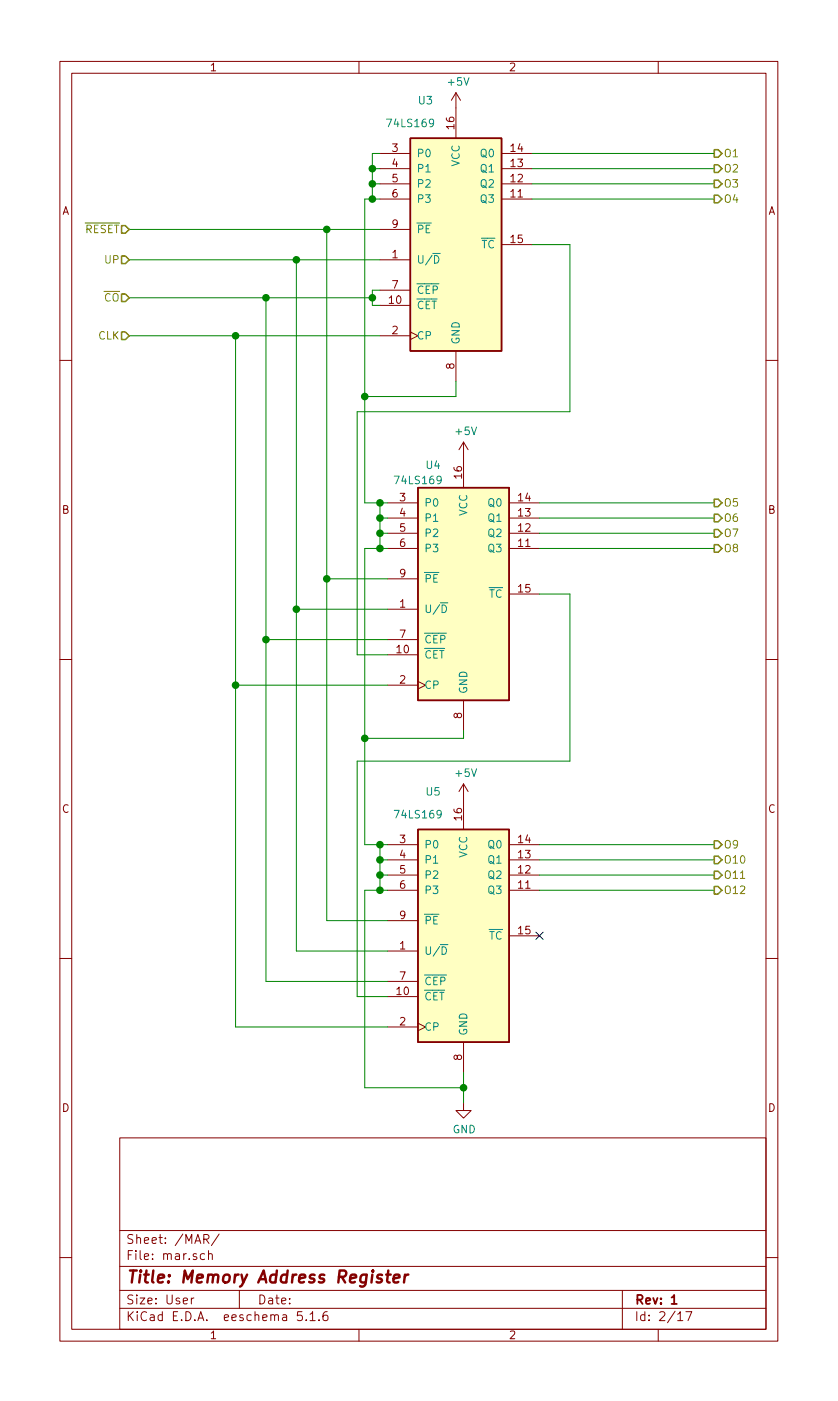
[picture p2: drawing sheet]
<svg xmlns="http://www.w3.org/2000/svg" width="140mm" height="234mm" viewBox="0 0 140 234" stroke-linecap="round" stroke-linejoin="round" font-family="sans-serif">
<g fill="none" stroke="#840000" stroke-width=".17">
<path d="M10 10.3h120v213.9h-120zM12 12.2h116v210.1h-116zM60 10.3v1.9M76.2 15.5l-.8 1.3M76.2 15.5v7.6M76.2 15.5l.8 1.3M110 10.3v1.9M63.5 33.3h5.1M63.5 30.7h5.1M63.5 28.2h5.1M63.5 25.7h5.1M63.5 38.4h5.1"/>
<path d="M83.8 33.3h5.1M83.8 30.7h5.1M83.8 28.2h5.1M83.8 25.7h5.1M63.5 43.4h5.1M63.5 51.1h5.1M63.5 56.1h5.1M63.5 48.5h5.1M68.6 55.5l1.2 .6-1.2 .7M76.2 58.7v5.1M83.8 40.9h5.1M10 60.3h2"/>
<path d="M77.5 73.9v7.6M77.5 73.9l-.8 1.3M77.5 73.9l.7 1.3M128 60.3h2M64.8 91.7h5M64.8 89.2h5M64.8 86.6h5M64.8 84.1h5M64.8 96.8h5M85.1 91.7h5.1M85.1 89.2h5.1M85.1 86.6h5.1"/>
<path d="M85.1 84.1h5.1M85.1 99.3h5.1M10 110.3h2M64.8 101.9h5M64.8 109.5h5M64.8 114.6h5M64.8 106.9h5M69.8 113.9l1.3 .7-1.3 .6M77.5 117.1v5.1M128 110.3h2M77.5 131.1v7.6M77.5 131.1l-.8 1.2"/>
<path d="M77.5 131.1l.7 1.2M64.8 159h5M64.8 148.8h5M64.8 146.3h5M64.8 143.8h5M64.8 141.2h5M64.8 153.9h5M85.1 148.8h5.1M85.1 146.3h5.1M85.1 143.8h5.1M85.1 141.2h5.1M85.1 156.5h5.1"/>
<path d="M10 160.3h2M64.8 166.6h5M64.8 171.7h5M64.8 164.1h5M69.8 171.1l1.3 .6-1.3 .6M77.5 174.2v5.1M128 160.3h2M20 190.3h108v32h-108zM77.5 184.4v1.3h1.2l-1.2 1.2-1.3-1.2h1.3M10 210.3h2M20 218.8h108M20 215.8h108"/>
<path d="M20 211.7h108M20 205.7h108M32 217v1M32.4 217l-.3 .1-.1 .2M34.1 207.2l.7-.1 .1-.2-.1-.3-.2-.2h-.5v1.5M34.2 209.7l-.1-.1a.47 .47 0 0 0-.6 .3v.4a.47 .47 0 0 0 .6 .3l.1-.1M34.4 207.2l.5 .7M34.8 209.7l.3-.1 .3 .1 .1 .9M34.8 209.1v1.5M36.6 206.3l-1.3 2M40 215.8v3M50.5 219.3h-.7l-.1 .7 .2-.1h.5l.1 .3v.5l-.2 .1-.6-.1"/>
<path d="M51.8 219.7l.4-.4v1.5M54.7 219.3a.59 .59 0 0 0-.7 .6v.8l.3 .1 .5-.1v-.5l-.1-.3h-.4l-.3 .3M104 215.8v6.5M113.3 219.7l.4-.4v1.5M114.6 219.3h1l-.6 1.5M128 210.3h2M51.2 220.7v.1M51.8 220.8h.9M53.3 220.7v.1M60 222.3v1.9M110 222.3v1.9M113.3 220.8h.8"/>
</g>
<path d="M112.2 216.9l.5-.4v1.5M112.2 218h.9" fill="none" stroke="#840000" stroke-width=".3"/>
<path d="M64.5 213.1h.8M64.9 212.4l-.2 1.8 .1 .1 .3 .1M65.8 213.8l1-.2-.1-.4-.5-.1-.4 .3v.9l.2 .1 .6-.1M67.7 213.1l-.2 1.3M68.2 213.1a.54 .54 0 0 0-.6 .4" fill="none" stroke="#840000" stroke-width=".41"/>
<g fill="#ffffc2" stroke="#ffffc2" stroke-width=".17">
<path d="M69.8 81.5h15.3v35.6h-15.3z"/>
<path d="M69.8 138.7h15.3v35.5h-15.3z"/>
<path d="M68.6 23.1h15.2v35.6h-15.2z"/>
</g>
<path d="M68.6 23.1h15.2v35.6h-15.2zM69.8 81.5h15.3v35.6h-15.3zM69.8 138.7h15.3v35.5h-15.3z" fill="none" stroke="#840000" stroke-width=".25"/>
<path d="M72.3 42.4h1.3M72.6 42.7a.64 .64 0 0 1 .8 .7 .64 .64 0 0 1-.8 .6zM73.6 100.8h1.3M73.9 101.1a.64 .64 0 0 1 .7 .7 .64 .64 0 0 1-.7 .6zM73.6 157.9h1.3M73.9 158.3a.64 .64 0 0 1 .7 .6 .64 .64 0 0 1-.7 .7z" fill="none" stroke="#008484" stroke-width=".17"/>
<g fill="none" stroke="#008400" stroke-width=".17">
<path d="M21.6 38.4h41.9M54.6 38.4v115.5h10.2M62.2 30.7h1.3M62.2 28.2h1.3M63.5 33.3h-2.5v50.8h3.8M63.5 25.7h-1.3v7.6M88.9 33.3h30.5M88.9 30.7h30.5M88.9 28.2h30.5M88.9 25.7h30.5M21.6 43.4h41.9M21.6 56.1h41.9"/>
<path d="M21.6 49.8h40.6M39.4 56.1v115.6h25.4M44.4 49.8v114.3h20.4M49.5 43.4v115.6h15.3M63.5 48.5h-1.3v2.6h1.3M88.9 40.9h6.3v27.9h-35.5v40.7h5.1M76.2 63.8v2.5h-15.2M54.6 96.8h10.2M63.5 89.2h1.3M63.5 86.6h1.3M63.5 84.1v7.6M64.8 91.7h-3.8v49.5h3.8"/>
<path d="M90.2 89.2h29.2M90.2 84.1h29.2M90.2 86.6h29.2M90.2 91.7h29.2M90.2 99.3h5v28h-35.5v39.3h5.1M39.4 114.6h25.4M44.4 106.9h20.4M49.5 101.9h15.3M77.5 122.2v1.2h-16.5M63.5 146.3h1.3M63.5 143.8h1.3M63.5 141.2v7.6"/>
<path d="M64.8 148.8h-3.8v33.1h16.5M90.2 148.8h29.2M90.2 146.3h29.2M90.2 141.2h29.2M90.2 143.8h29.2M77.5 179.3v5.1"/>
</g>
<g fill="none" stroke="#848400" stroke-width=".25">
<path d="M20.3 37.7h.7l.6 .7-.6 .6h-.7zM119.4 25h.6l.6 .7-.6 .6h-.6zM119.4 32.6h.6l.6 .7-.6 .6h-.6zM119.4 27.6h.6l.6 .6-.6 .6h-.6zM119.4 30.1h.6l.6 .6-.6 .7h-.6zM20.3 42.8h.7l.6 .6-.6 .7h-.7zM20.3 49.2h.7l.6 .6-.6 .6h-.7zM20.3 55.5h.7l.6 .6-.6 .7h-.7zM119.4 91.1h.6l.6 .6-.6 .6h-.6zM119.4 88.5h.6l.6 .7-.6 .6h-.6zM119.4 86h.6l.6 .6-.6 .7h-.6zM119.4 83.4h.6l.6 .7-.6 .6h-.6z"/>
<path d="M119.4 140.6h.6l.6 .6-.6 .7h-.6zM119.4 148.2h.6l.6 .6-.6 .7h-.6zM119.4 145.7h.6l.6 .6-.6 .6h-.6zM119.4 143.1h.6l.6 .7-.6 .6h-.6z"/>
</g>
<g fill="#008400" stroke="#008400" stroke-width=".25">
<circle cx="61" cy="123.4" r=".51"/>
<circle cx="62.2" cy="28.2" r=".51"/>
<circle cx="62.2" cy="30.7" r=".51"/>
<circle cx="62.2" cy="33.3" r=".51"/>
<circle cx="63.5" cy="84.1" r=".51"/>
<circle cx="63.5" cy="86.6" r=".51"/>
<circle cx="63.5" cy="89.2" r=".51"/>
<circle cx="63.5" cy="91.7" r=".51"/>
<circle cx="63.5" cy="141.2" r=".51"/>
<circle cx="63.5" cy="143.8" r=".51"/>
<circle cx="63.5" cy="146.3" r=".51"/>
<circle cx="63.5" cy="148.8" r=".51"/>
<circle cx="39.4" cy="114.6" r=".51"/>
<circle cx="61" cy="66.3" r=".51"/>
<circle cx="77.5" cy="181.9" r=".51"/>
<circle cx="54.6" cy="38.4" r=".51"/>
<circle cx="54.6" cy="96.8" r=".51"/>
<circle cx="49.5" cy="43.4" r=".51"/>
<circle cx="49.5" cy="101.9" r=".51"/>
<circle cx="62.2" cy="49.8" r=".51"/>
<circle cx="44.5" cy="49.8" r=".51"/>
<circle cx="44.5" cy="106.9" r=".51"/>
<circle cx="39.4" cy="56.1" r=".51"/>
</g>
<path d="M89.6 155.9l1.2 1.2M90.8 155.9l-1.2 1.2" fill="none" stroke="#000084" stroke-width=".17"/>
<text font-size="2.8" fill="#840000" x="21" y="214.5">Title: Memory Address Register</text>
<g font-size="2.1" fill="#840000">
<text x="21" y="208">Sheet: /MAR/</text>
<text x="21" y="210.7">File: mar.sch</text>
<text x="21" y="220.9">KiCad E.D.A. eeschema 5.1.6</text>
<text x="21" y="218.1">Size: User</text>
<text x="43" y="218.1">Date:</text>
<text x="106" y="218.1">Rev: 1</text>
<text x="106" y="220.9">Id: 2/17</text>
</g>
<g font-size="1.8" fill="#840000">
<text x="35" y="11.9">1</text>
<text x="85" y="11.9">2</text>
<text x="75.9" y="21.5" transform="rotate(-90 75.9 21.5)">16</text>
<text x="65.6" y="25.4">3</text>
<text x="65.6" y="27.9">4</text>
<text x="85.4" y="27.9">13</text>
<text x="85.4" y="25.4">14</text>
<text x="10.4" y="35.9">A</text>
<text x="65.6" y="30.5">5</text>
<text x="65.6" y="33">6</text>
<text x="85.4" y="33">11</text>
<text x="85.4" y="30.5">12</text>
<text x="128.4" y="35.9">A</text>
<text x="65.6" y="38.1">9</text>
<text x="85.4" y="40.6">15</text>
<text x="65.6" y="43.2">1</text>
<text x="65.1" y="50.8">10</text>
<text x="65.6" y="48.3">7</text>
<text x="65.6" y="55.9">2</text>
<text x="75.9" y="61.7" transform="rotate(-90 75.9 61.7)">8</text>
<text x="66.8" y="83.8">3</text>
<text x="77.2" y="80" transform="rotate(-90 77.2 80)">16</text>
<text x="86.7" y="83.8">14</text>
<text x="10.4" y="85.9">B</text>
<text x="66.8" y="86.4">4</text>
<text x="66.8" y="88.9">5</text>
<text x="86.7" y="88.9">12</text>
<text x="86.7" y="86.4">13</text>
<text x="128.4" y="85.9">B</text>
<text x="66.8" y="91.4">6</text>
<text x="86.7" y="91.4">11</text>
<text x="66.8" y="101.6">1</text>
<text x="66.8" y="96.5">9</text>
<text x="86.7" y="99.1">15</text>
<text x="66.8" y="106.7">7</text>
<text x="66.3" y="109.2">10</text>
<text x="66.8" y="114.3">2</text>
<text x="77.2" y="120.1" transform="rotate(-90 77.2 120.1)">8</text>
<text x="10.4" y="135.9">C</text>
<text x="77.2" y="137.1" transform="rotate(-90 77.2 137.1)">16</text>
<text x="128.4" y="135.9">C</text>
<text x="66.8" y="141">3</text>
<text x="66.8" y="143.5">4</text>
<text x="86.7" y="143.5">13</text>
<text x="86.7" y="141">14</text>
<text x="66.8" y="146.1">5</text>
<text x="66.8" y="148.6">6</text>
<text x="86.7" y="148.6">11</text>
<text x="86.7" y="146.1">12</text>
<text x="66.8" y="153.7">9</text>
<text x="66.8" y="158.8">1</text>
<text x="86.7" y="156.2">15</text>
<text x="66.3" y="166.4">10</text>
<text x="66.8" y="163.8">7</text>
<text x="66.8" y="171.5">2</text>
<text x="77.2" y="177.3" transform="rotate(-90 77.2 177.3)">8</text>
<text x="10.4" y="185.9">D</text>
<text x="128.4" y="185.9">D</text>
<text x="35" y="223.9">1</text>
<text x="85" y="223.9">2</text>
</g>
<g font-size="1.8" fill="#008484">
<text x="70" y="17.5">U3</text>
<text x="75" y="14.3">+5V</text>
<text x="65" y="21.3">74LS169</text>
<text x="69.6" y="26.3">P0</text>
<text x="69.6" y="28.8">P1</text>
<text x="76.8" y="27.9" transform="rotate(-90 76.8 27.9)">VCC</text>
<text x="80.4" y="28.8">Q1</text>
<text x="80.4" y="26.3">Q0</text>
<text x="69.6" y="31.4">P2</text>
<text x="69.6" y="33.9">P3</text>
<text x="80.4" y="33.9">Q3</text>
<text x="80.4" y="31.4">Q2</text>
<text x="69.6" y="39">PE</text>
<text x="80.4" y="41.5">TC</text>
<text x="69.6" y="44.1">U/D</text>
<text x="69.6" y="51.7">CET</text>
<text x="69.6" y="49.2">CEP</text>
<text x="69.6" y="56.8">CP</text>
<text x="76.8" y="57.7" transform="rotate(-90 76.8 57.7)">GND</text>
<text x="76.3" y="72.8">+5V</text>
<text x="66.3" y="81">74LS169</text>
<text x="71.3" y="78.4">U4</text>
<text x="70.9" y="84.7">P0</text>
<text x="70.9" y="87.3">P1</text>
<text x="70.9" y="89.8">P2</text>
<text x="78.1" y="86.3" transform="rotate(-90 78.1 86.3)">VCC</text>
<text x="81.7" y="89.8">Q2</text>
<text x="81.7" y="87.3">Q1</text>
<text x="81.7" y="84.7">Q0</text>
<text x="70.9" y="92.3">P3</text>
<text x="81.7" y="92.3">Q3</text>
<text x="70.9" y="97.4">PE</text>
<text x="81.7" y="100">TC</text>
<text x="70.9" y="102.5">U/D</text>
<text x="70.9" y="107.6">CEP</text>
<text x="70.9" y="110.1">CET</text>
<text x="70.9" y="115.2">CP</text>
<text x="78.1" y="116.1" transform="rotate(-90 78.1 116.1)">GND</text>
<text x="76.3" y="129.9">+5V</text>
<text x="66.3" y="136.8">74LS169</text>
<text x="71.3" y="133">U5</text>
<text x="70.9" y="141.9">P0</text>
<text x="78.1" y="143.4" transform="rotate(-90 78.1 143.4)">VCC</text>
<text x="81.7" y="141.9">Q0</text>
<text x="70.9" y="144.4">P1</text>
<text x="70.9" y="146.9">P2</text>
<text x="70.9" y="149.5">P3</text>
<text x="81.7" y="149.5">Q3</text>
<text x="81.7" y="146.9">Q2</text>
<text x="81.7" y="144.4">Q1</text>
<text x="70.9" y="154.6">PE</text>
<text x="70.9" y="159.6">U/D</text>
<text x="81.7" y="157.1">TC</text>
<text x="70.9" y="167.3">CET</text>
<text x="70.9" y="164.7">CEP</text>
<text x="70.9" y="172.3">CP</text>
<text x="78.1" y="173.2" transform="rotate(-90 78.1 173.2)">GND</text>
<text x="75.6" y="189.5">GND</text>
</g>
<g font-size="1.8" fill="#848400">
<text x="120.9" y="26.3">O1</text>
<text x="120.9" y="28.8">O2</text>
<text x="120.9" y="33.9">O4</text>
<text x="120.9" y="31.4">O3</text>
<text x="14.2" y="39">RESET</text>
<text x="17.6" y="44.1">UP</text>
<text x="17.4" y="50.4">CO</text>
<text x="16.4" y="56.8">CLK</text>
<text x="120.9" y="89.8">O7</text>
<text x="120.9" y="87.3">O6</text>
<text x="120.9" y="84.7">O5</text>
<text x="120.9" y="92.3">O8</text>
<text x="120.9" y="141.9">O9</text>
<text x="120.9" y="149.5">O12</text>
<text x="120.9" y="146.9">O11</text>
<text x="120.9" y="144.4">O10</text>
</g>
</svg>
